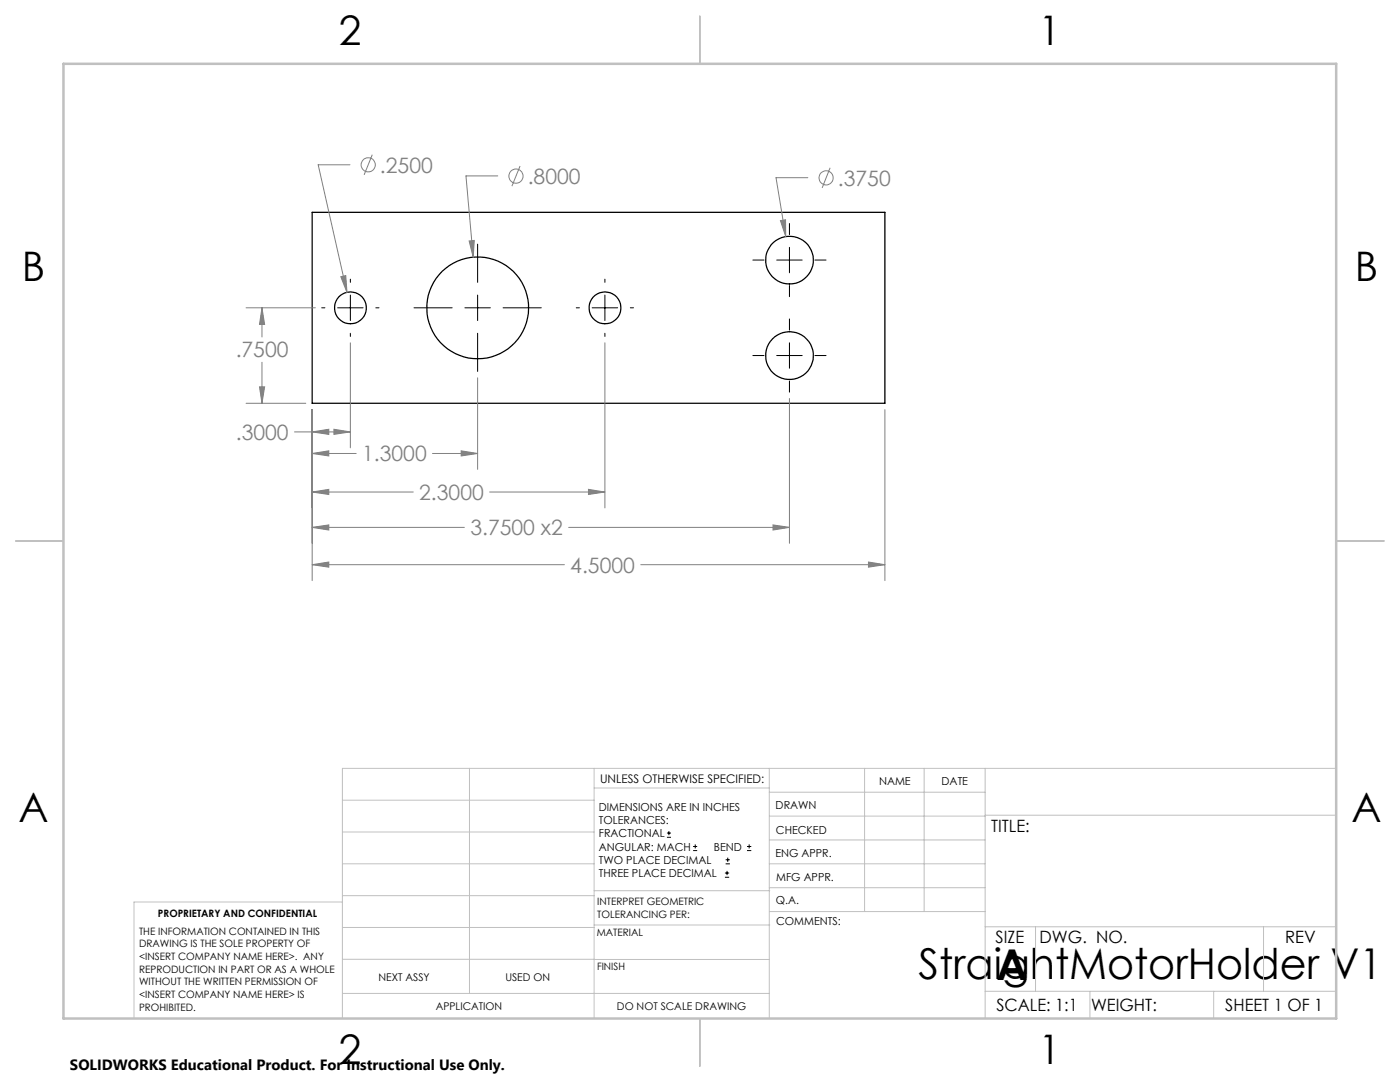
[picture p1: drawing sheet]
<svg xmlns="http://www.w3.org/2000/svg" width="279mm" height="216mm" viewBox="0 0 279 216" stroke-linecap="round" stroke-linejoin="round" font-family="sans-serif">
<g fill="none" stroke="#000" stroke-width=".25">
<path d="M62.3 42.4h114.3v38.1h-114.3z"/>
<circle cx="157.6" cy="51.9" r="4.8"/>
<circle cx="69.9" cy="61.4" r="3.2"/>
<circle cx="95.3" cy="61.4" r="10.2"/>
<circle cx="120.7" cy="61.4" r="3.2"/>
<circle cx="157.6" cy="70.9" r="4.8"/>
</g>
<g fill="none" stroke="#808080" stroke-width=".2">
<path d="M69.9 32.9h-6.4l5.8 25.4M74.3 30.9l-1.6 4M99.3 35.1h-6.3l1.4 16.2M103.8 33.1l-1.6 4M161.2 35.5h-6.3l1.9 11.7M165.7 33.5l-1.6 4M68 55.2l1-.2 .3 3.3zM93.6 48.1l1.1-.1-.3 3.3zM155.8 44l1-.1v3.3zM49.1 61.4h13.8M51.8 77.2h1l-.5 3.3zM52.3 61.4l.5 3.3h-1z"/>
<path d="M52.3 61.4v5.8M52.3 72.3v8.2M69.9 68.4v21M95.3 75.4v18.3M120.7 68.4v33M157.6 79.5v28.9M49.1 80.5h11.9M58.8 86.2h11.1M62.3 86.2l3.3-.5v1zM62.3 90.5l3.3-.5v1zM62.3 98.2l3.3-.6v1.1zM62.3 81.7v34.2"/>
<path d="M62.3 90.5h8.8M62.3 98.2h20.2M66.6 85.7l3.3 .5-3.3 .5zM86.3 90.5h9M92 90l3.3 .5-3.3 .5zM97.7 98.2h23M117.4 97.6l3.3 .6-3.3 .5zM176.6 81.7v34.2M62.3 112.7l3.3-.6v1.1zM62.3 105.2l3.3-.5v1.1zM62.3 112.7h50.3M62.3 105.2h30.4"/>
<path d="M113.5 105.2h44.1M127.9 112.7h48.7M154.3 104.7l3.3 .5-3.3 .6zM173.3 112.1l3.3 .6-3.3 .5z"/>
<circle cx="73.5" cy="32.9" r="1.41"/>
<circle cx="103" cy="35.1" r="1.41"/>
<circle cx="164.9" cy="35.5" r="1.4"/>
</g>
<g fill="none" stroke="#000" stroke-width=".2">
<path d="M69.9 55.7v.6M69.9 58.9v5.1M95.3 48.7v7.6M95.3 58.9v5.1M120.7 55.7v.6M120.7 58.9v5.1M150.2 51.9h2.3M155 51.9h5.1M157.6 44.6v2.2M157.6 49.4v5M157.6 57v2.2M162.6 51.9h2.3"/>
<path d="M64.2 61.4h.6M67.4 61.4h5.1M69.9 66.5v.6M75 61.4h.6M82.6 61.4h7.6M92.8 61.4h5.1M95.3 66.5v7.6M100.4 61.4h7.6M115 61.4h.6M118.2 61.4h5.1M120.7 66.5v.6M125.8 61.4h.6"/>
<path d="M150.2 70.9h2.3M155 70.9h5.1M157.6 63.6v2.3M157.6 68.4v5.1M157.6 76v2.2M162.6 70.9h2.3M133.1 167.1h.8M133.1 166.2h.8M133.5 165.8v.9M138.3 169.7h.8M138.3 168.9h.8M138.7 168.5v.8"/>
<path d="M144.7 175h.8M144.7 174.2h.8M144.8 172.4h.9M144.8 171.6h.9M145.1 173.8v.8M145.2 171.1v.9M149.1 169.7h.8M149.1 168.9h.8M149.5 168.5v.8"/>
</g>
<g fill="none" stroke="#c0c0c0" stroke-width=".2">
<path d="M68.3 159.7h50.3M93.7 153.3v44.9M118.6 153.3v49.9M118.6 157.2h34.9M153.5 153.3v49.9M153.5 158.1h43.1M172.5 153.3v28.6M184.4 153.3v28.6M196.6 153.3v49.9M266.7 153.3h-198.4v49.9M68.3 178.7h50.3M68.3 172.4h50.3"/>
<path d="M68.3 166h50.3M68.3 180h-41.6v23.2M118.6 177.7h35M153.5 167.6h43.1M153.5 162.8h43.1M153.5 172.4h43.1M153.5 177.1h43.1M196.6 162.7h70.1M68.3 198.2h85.2M68.3 191.4l85.2 .1M68.3 185.1h50.3M118.6 184.6h35"/>
<path d="M153.6 181.9h43M196.6 197.8h70.1M196.6 184.9h70.1M206.7 184.9v12.9M217.5 197.8v5.4M242.2 197.8v5.4M252.2 184.9v12.9"/>
</g>
<path d="M139.7 3.2v9.5M3.1 107.9h9.6M266.7 107.9h9.5M139.7 203.2v9.6" fill="none" stroke="#c0c0c0" stroke-width=".25"/>
<path d="M12.7 12.7h254v190.5h-254z" fill="none" stroke="#c0c0c0" stroke-width=".5"/>
<path d="M62.3 112.7l3.3-.6v1.1zM173.3 112.1l3.3 .6-3.3 .5zM62.3 86.2l3.3-.5v1zM66.6 85.7l3.3 .5-3.3 .5zM62.3 90.5l3.3-.5v1zM92 90l3.3 .5-3.3 .5zM62.3 98.2l3.3-.6v1.1zM117.4 97.6l3.3 .6-3.3 .5zM62.3 105.2l3.3-.5v1.1zM154.3 104.7l3.3 .5-3.3 .6zM51.8 77.2h1l-.5 3.3zM52.3 61.4l.5 3.3h-1zM68 55.2l1.3 3.1-.3-3.3zM93.6 48.1l.8 3.2 .3-3.3zM155.8 44l1 3.2v-3.3z" fill="#808080"/>
<g font-size="8.5">
<text x="183.3" y="195.4">StraightMotorHolder V1</text>
<text x="198.9" y="195.5">A</text>
</g>
<g font-size="8.1">
<text x="67.6" y="8.9">2</text>
<text x="207.3" y="8.9">1</text>
<text x="4.4" y="56.2">B</text>
<text x="270.4" y="56.2">B</text>
<text x="3.7" y="164.1">A</text>
<text x="269.7" y="164.1">A</text>
<text x="67.6" y="212.4">2</text>
<text x="207.3" y="212.4">1</text>
</g>
<g font-size="4.2" fill="#808080">
<text x="75.8" y="34.4">.2500</text>
<text x="105.3" y="36.7">.8000</text>
<text x="167.2" y="37">.3750</text>
<text x="47" y="71.3">.7500</text>
<text x="47.1" y="87.7">.3000</text>
<text x="72.3" y="92.1">1.3000</text>
<text x="83.7" y="99.8">2.3000</text>
<text x="93.9" y="106.8">3.7500 x2</text>
<text x="113.8" y="114.2">4.5000</text>
</g>
<g font-size="3.4">
<text x="197.8" y="166">TITLE:</text>
<text x="198.7" y="188.1">SIZE</text>
<text x="207.5" y="188.1">DWG. NO.</text>
<text x="256.5" y="188.2">REV</text>
<text x="198.8" y="201.7">SCALE: 1:1</text>
<text x="217.7" y="201.8">WEIGHT:</text>
<text x="244.5" y="201.7">SHEET 1 OF 1</text>
</g>
<text font-size="3" x="14" y="213.5">SOLIDWORKS Educational Product. For Instructional Use Only.</text>
<text font-size="2.4" x="119.8" y="156.2">UNLESS OTHERWISE SPECIFIED:</text>
<g font-size="2.2">
<text x="119.5" y="161.8">DIMENSIONS ARE IN INCHES</text>
<text x="154.8" y="161.4">DRAWN</text>
<text x="175.4" y="156.6">NAME</text>
<text x="187.9" y="156.7">DATE</text>
<text x="119.5" y="164.4">TOLERANCES:</text>
<text x="119.5" y="167.1">FRACTIONAL</text>
<text x="154.9" y="166.3">CHECKED</text>
<text x="119.5" y="169.7">ANGULAR: MACH</text>
<text x="119.5" y="172.4">TWO PLACE DECIMAL</text>
<text x="142.5" y="169.7">BEND</text>
<text x="154.8" y="171">ENG APPR.</text>
<text x="119.5" y="175">THREE PLACE DECIMAL</text>
<text x="154.9" y="175.7">MFG APPR.</text>
<text x="154.9" y="180.4">Q.A.</text>
<text x="154.9" y="184.6">COMMENTS:</text>
</g>
<g font-size="2.1">
<text x="75.5" y="195.7">NEXT ASSY</text>
<text x="100.9" y="195.7">USED ON</text>
<text x="86.9" y="201.5">APPLICATION</text>
<text x="123.1" y="201.6">DO NOT SCALE DRAWING</text>
</g>
<g font-size="2">
<text x="31.5" y="182.9">PROPRIETARY AND CONFIDENTIAL</text>
<text x="119.2" y="180.6">INTERPRET GEOMETRIC</text>
<text x="119.2" y="183.1">TOLERANCING PER:</text>
<text x="27.8" y="186.5">THE INFORMATION CONTAINED IN THIS</text>
<text x="27.8" y="189">DRAWING IS THE SOLE PROPERTY OF</text>
<text x="27.8" y="191.6">&lt;INSERT COMPANY NAME HERE&gt;. ANY</text>
<text x="119.1" y="186.7">MATERIAL</text>
<text x="27.8" y="194.1">REPRODUCTION IN PART OR AS A WHOLE</text>
<text x="27.8" y="196.6">WITHOUT THE WRITTEN PERMISSION OF</text>
<text x="119.1" y="193.5">FINISH</text>
<text x="27.8" y="199.1">&lt;INSERT COMPANY NAME HERE&gt; IS</text>
<text x="27.8" y="201.7">PROHIBITED.</text>
</g>
</svg>
